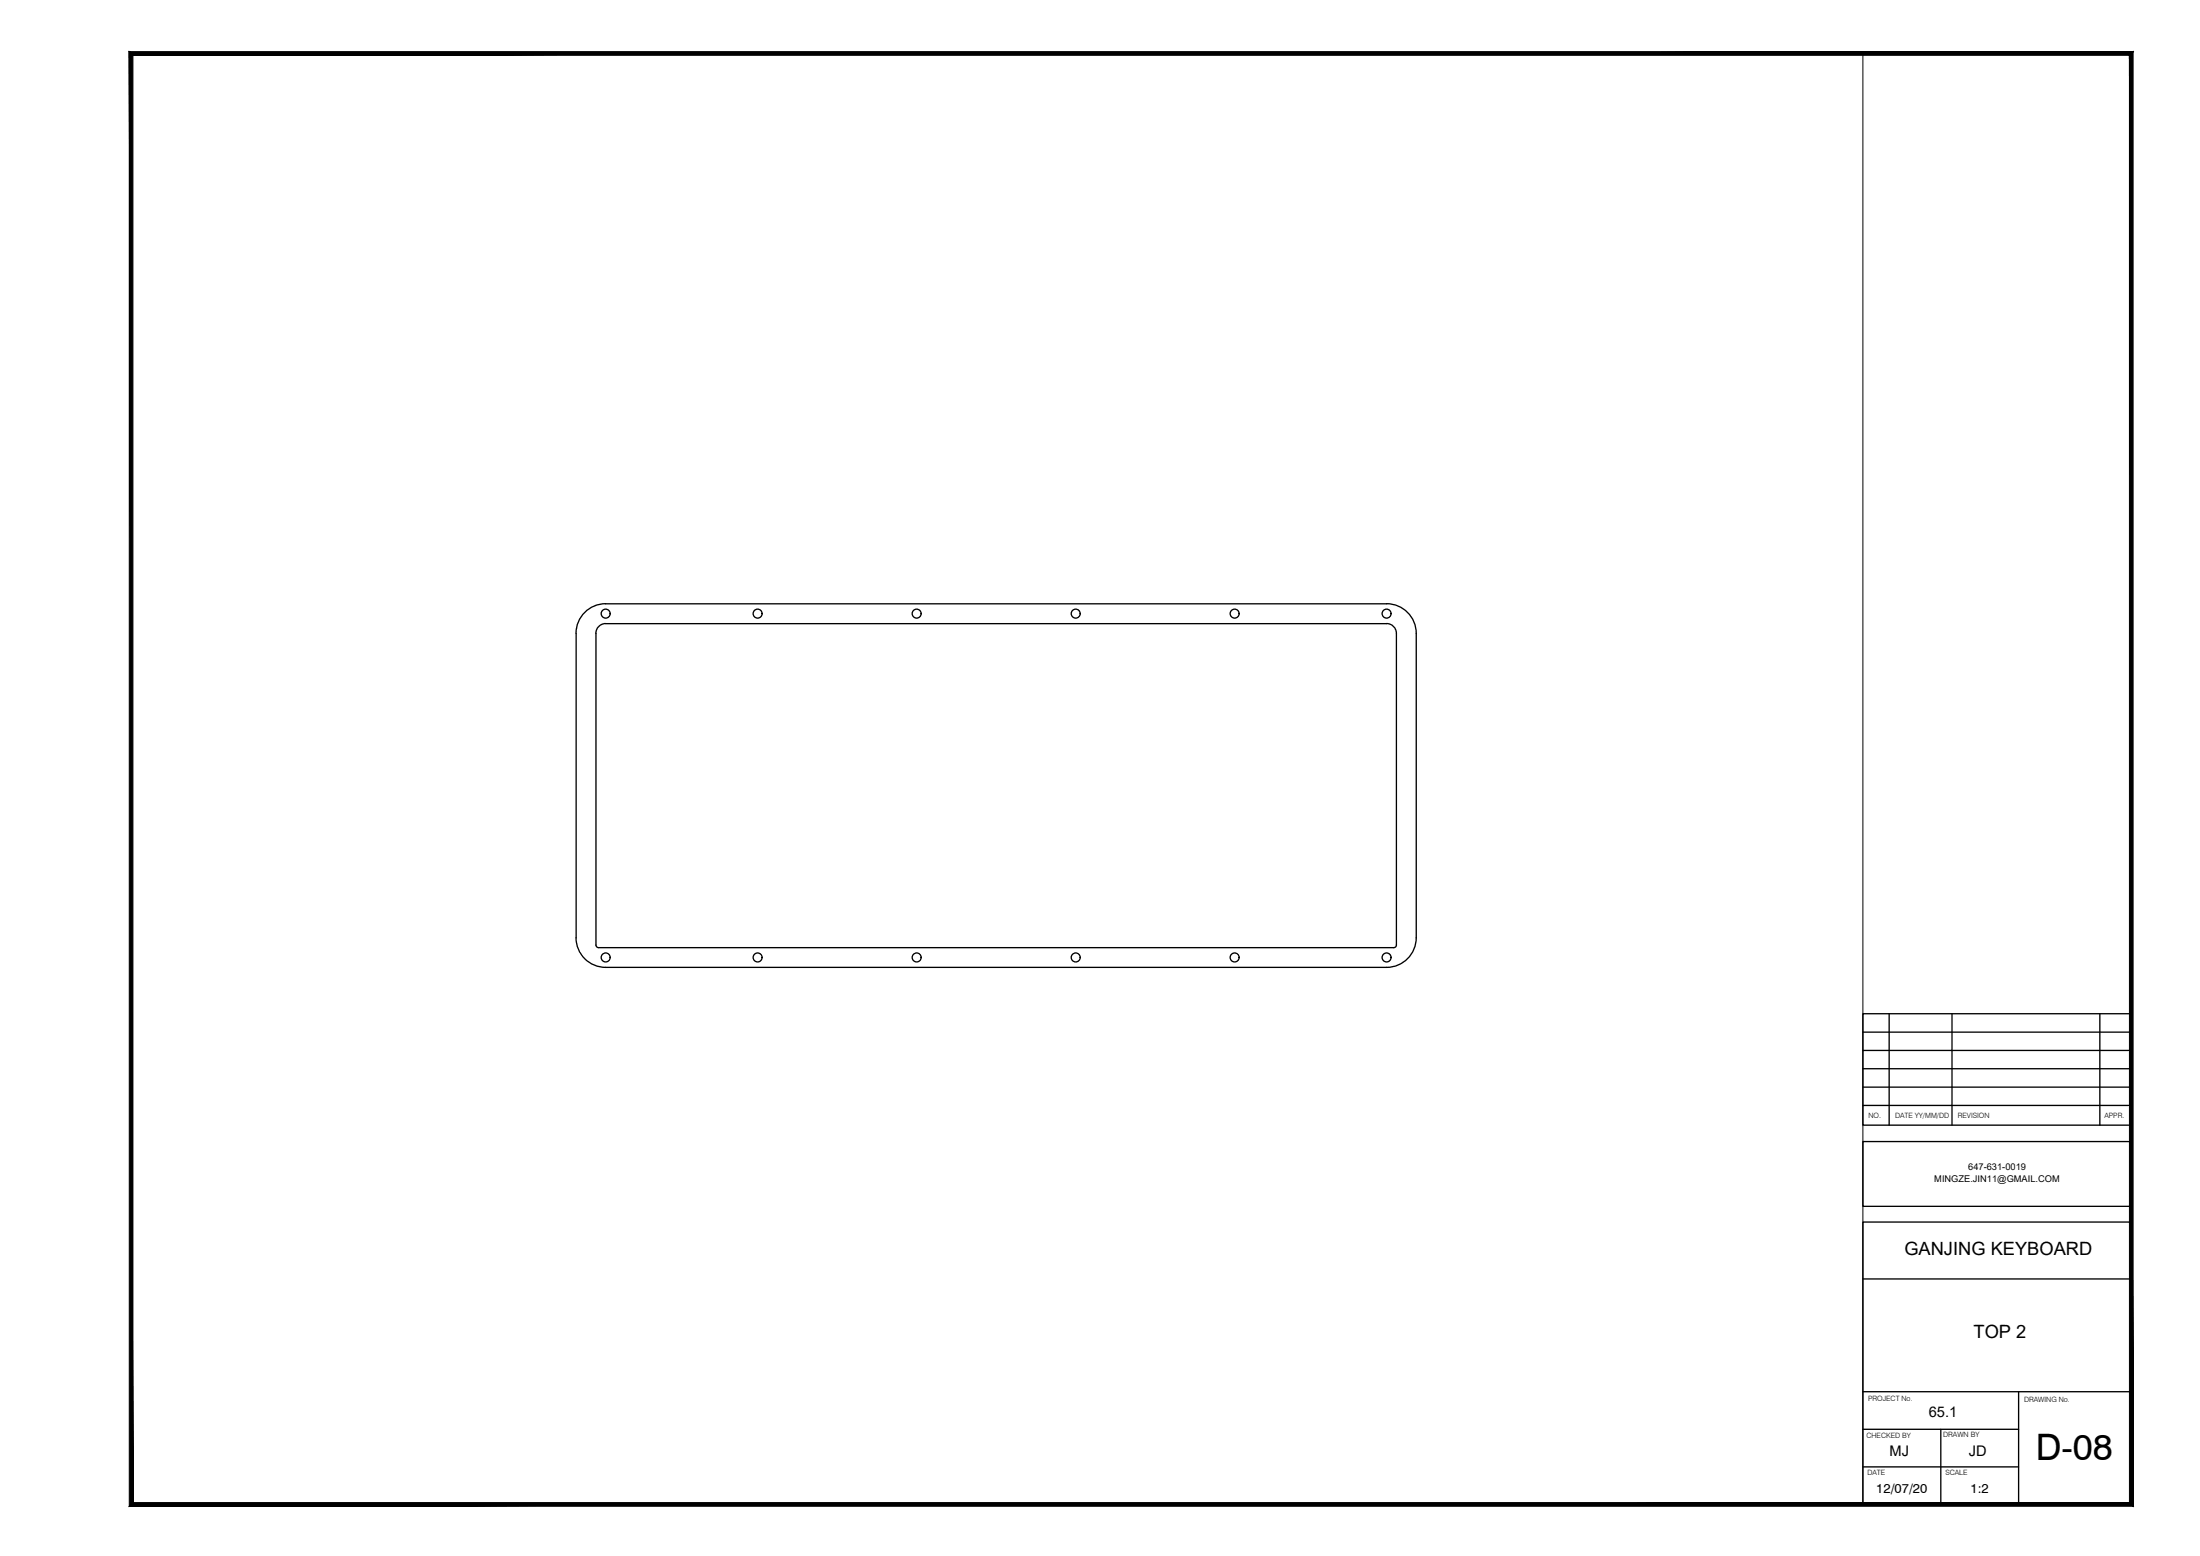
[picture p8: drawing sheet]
<svg xmlns="http://www.w3.org/2000/svg" width="420mm" height="297mm" viewBox="0 0 420 297" stroke-linecap="round" stroke-linejoin="round" font-family="sans-serif">
<!-- layer: 0 -->
<g fill="none" stroke="#000" stroke-width=".25">
<path d="M115.7 119a1.87 1.87 0 0 0-1.9 1.9M115.7 119.1h149.1M264.8 115.2a5.7 5.7 0 0 1 5.7 5.7M264.8 119a1.87 1.87 0 0 1 1.9 1.9M264.8 115.3l-149.1-.1a5.7 5.7 0 0 0-5.7 5.7M110 120.9v58.1M113.8 120.9v59.5l.3 .4 .2 .1M266.7 120.9v59.5a.5 .5 0 0 1-.5 .5h-151.9M270.5 120.9v58.1a5.7 5.7 0 0 1-5.7 5.7M110 179a5.7 5.7 0 0 0 5.7 5.7h149.1"/>
<circle cx="115.7" cy="117.1" r=".86"/>
<circle cx="144.7" cy="117.1" r=".86"/>
<circle cx="175.1" cy="117.1" r=".86"/>
<circle cx="205.4" cy="117.1" r=".86"/>
<circle cx="235.8" cy="117.1" r=".86"/>
<circle cx="264.8" cy="117.1" r=".86"/>
<circle cx="115.7" cy="182.8" r=".86"/>
<circle cx="144.7" cy="182.8" r=".86"/>
<circle cx="175.1" cy="182.8" r=".86"/>
<circle cx="205.4" cy="182.8" r=".86"/>
<circle cx="235.8" cy="182.8" r=".86"/>
<circle cx="264.8" cy="182.8" r=".86"/>
</g>
<!-- layer: Title Block -->
<g fill="none" stroke="#000" stroke-width=".25">
<path d="M355.8 193.5h51.2v21.3h-51.2zM355.8 197h51.2M360.8 193.5v21.3M372.8 193.5v21.3M401 193.5v21.3M355.8 217.9h51.2v12.4h-51.2zM355.8 211h51.2M355.8 207.5h51.2M355.8 204h51.2M355.8 200.5h51.2M355.8 233.3h51.2v53.9h-51.2zM355.8 244.2h51.2"/>
<path d="M355.8 272.9h29.7M355.8 265.7h51.2M370.7 272.9v14.3M385.5 265.7v21.5M355.8 280h29.7"/>
</g>
<!-- layer: Border -->
<path d="M25.4 286.8l-.7 .7 382-.7zM24.7 287.5l382-.7 .7 .7zM406.7 10.6v276.2l.7 .7zM407.4 9.9v277.6l-.7-276.9zM25.4 10.6h381.3l.7-.7zM24.7 9.9h382.7l-382 .7zM24.7 9.9l.7 276.9v-276.2zM24.7 9.9l.7 276.9-.7 .7z" fill="#000" stroke="#000" stroke-width=".19"/>
<!-- layer: 0 -->
<path d="M25 10.2h330.8v277h-330.8z" fill="none" stroke="#000" stroke-width=".19"/>
<text font-size="7" x="388.8" y="278.7">D-08</text>
<g font-size="3.5">
<text x="363.7" y="239.5">GANJING KEYBOARD</text>
<text x="376.9" y="255.5">TOP 2</text>
</g>
<g font-size="2.8">
<text x="368.4" y="270.6">65.1</text>
<text x="360.9" y="277.9">MJ</text>
<text x="376" y="277.9">JD</text>
</g>
<g font-size="2.5">
<text x="358.3" y="284.9">12/07/20</text>
<text x="376.3" y="284.9">1:2</text>
</g>
<g font-size="1.8">
<text x="369.4" y="225.6">MINGZE.JIN11@GMAIL.COM</text>
<text x="375.9" y="223.4">647-631-0019</text>
</g>
<g font-size="1.4">
<text x="356.8" y="213.4">NO.</text>
<text x="361.9" y="213.4">DATE YY/MM/DD</text>
<text x="373.9" y="213.4">REVISION</text>
<text x="401.9" y="213.4">APPR.</text>
<text x="356.8" y="267.4">PROJECT No.</text>
<text x="386.6" y="267.7">DRAWING No.</text>
<text x="356.5" y="274.5">CHECKED BY</text>
<text x="371.1" y="274.4">DRAWN BY</text>
<text x="356.6" y="281.6">DATE</text>
<text x="371.5" y="281.6">SCALE</text>
</g>
</svg>
